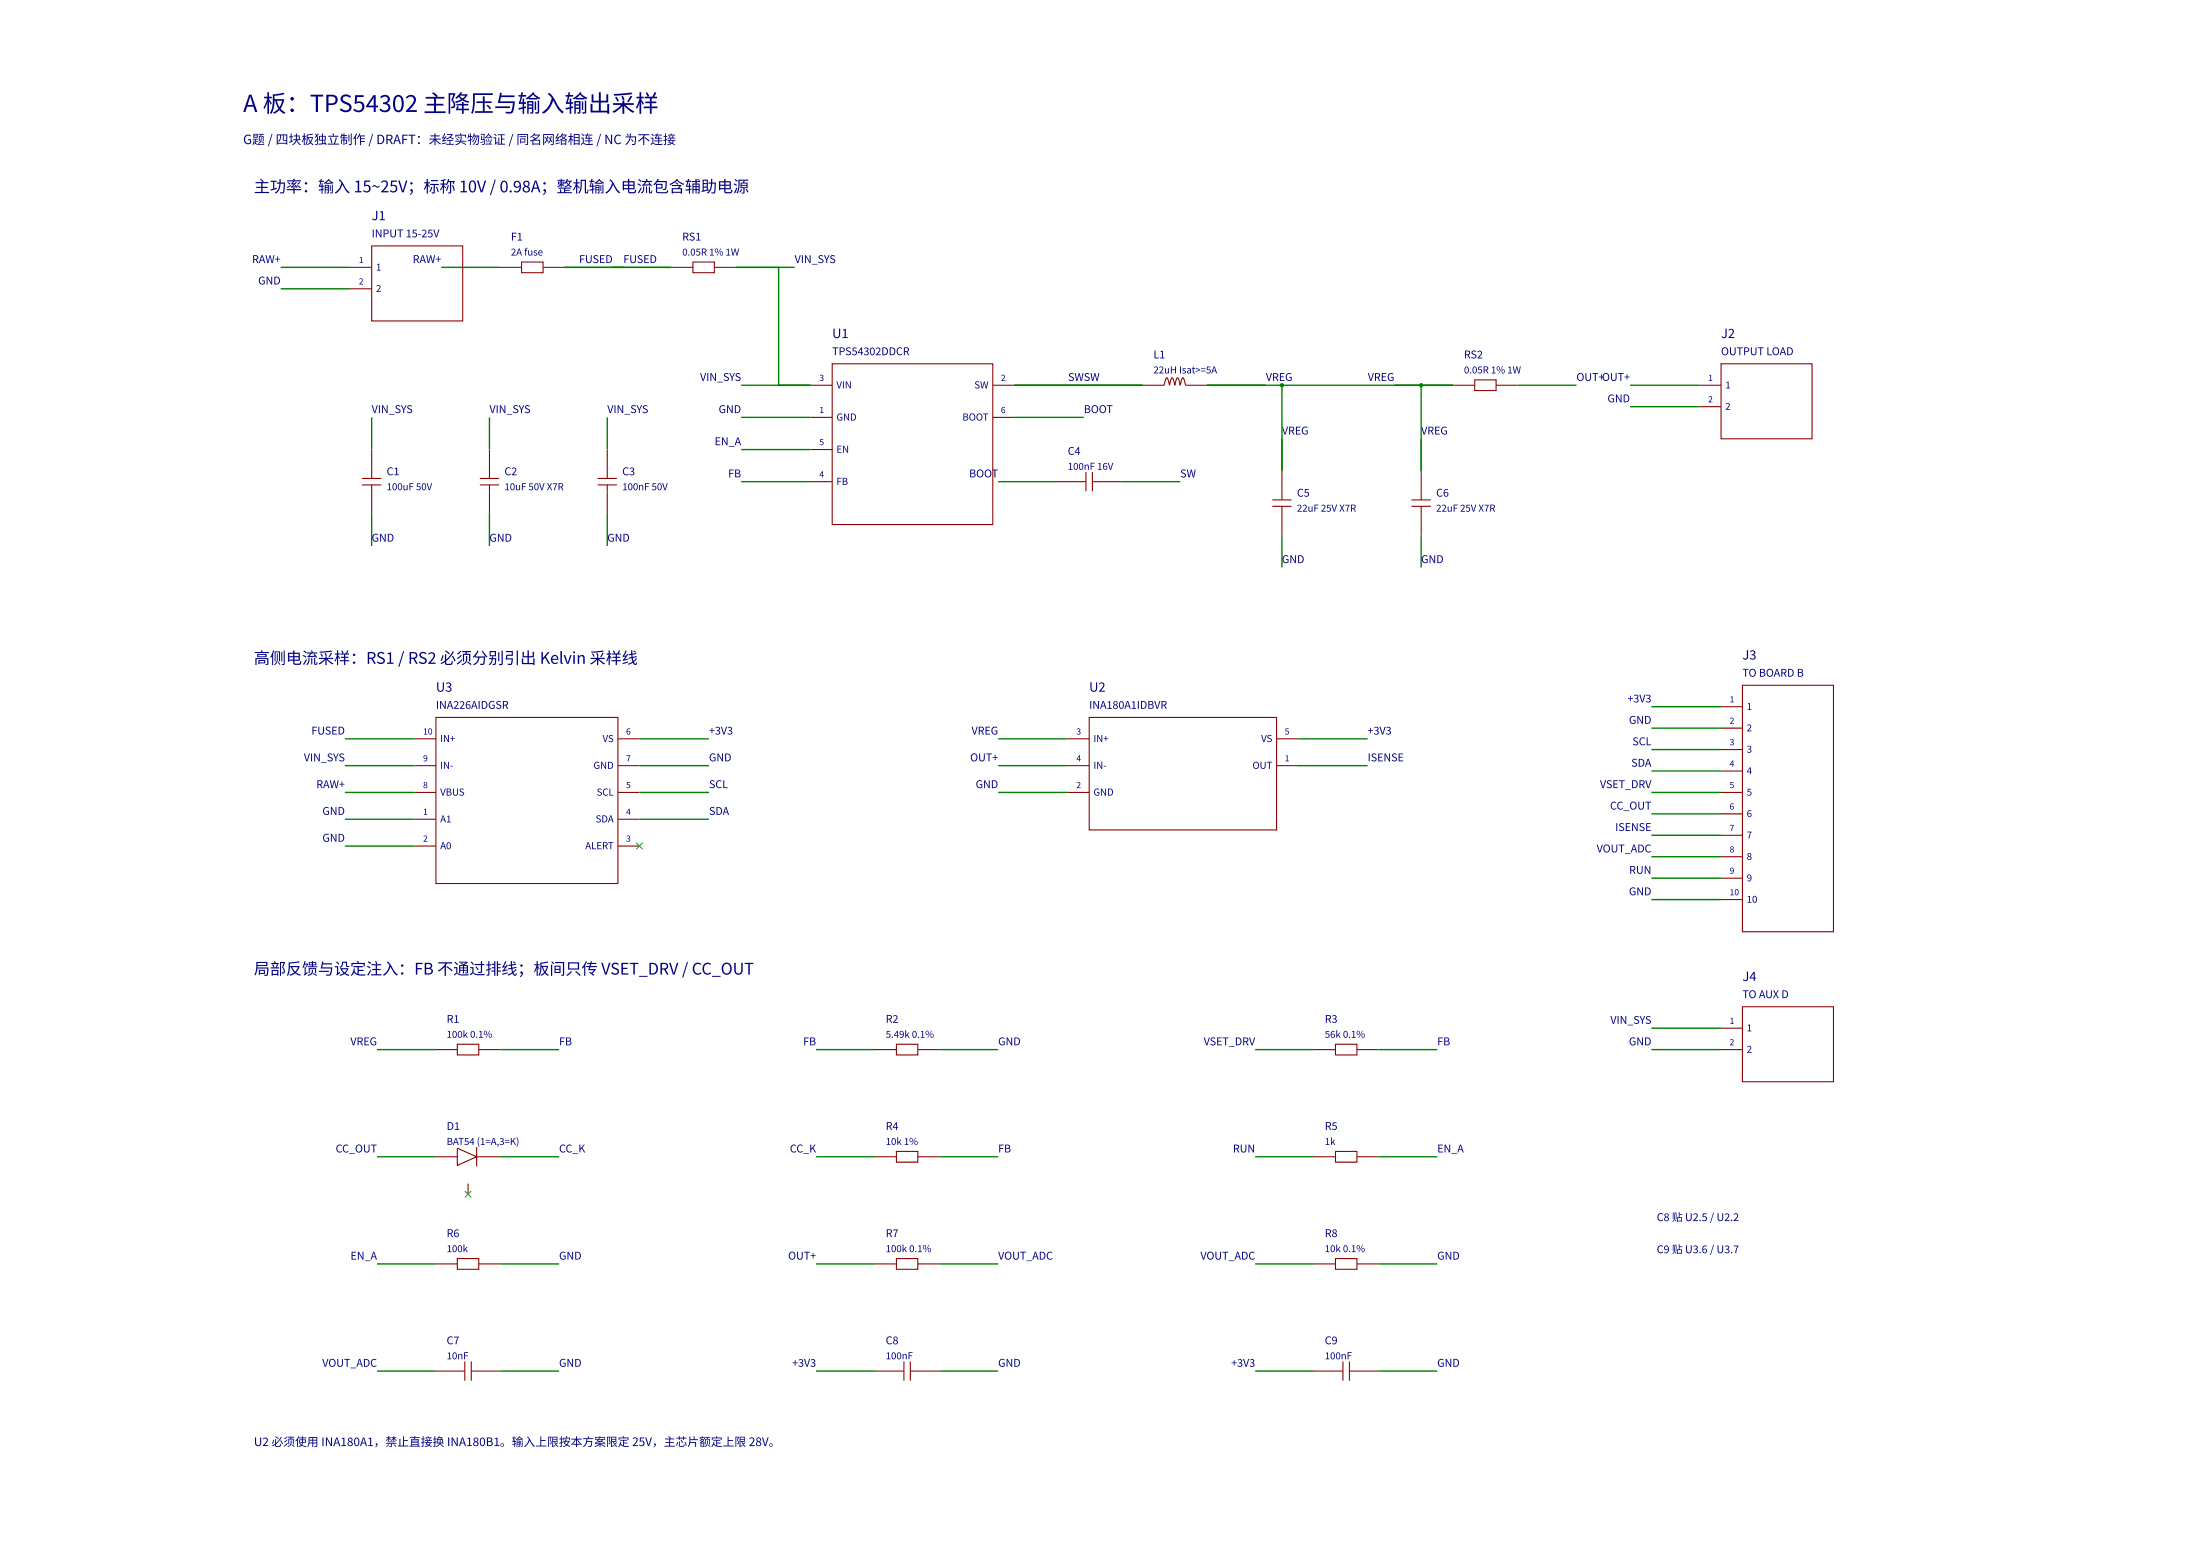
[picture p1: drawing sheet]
<svg xmlns="http://www.w3.org/2000/svg" width="420mm" height="297mm" viewBox="0 0 420 297" stroke-linecap="round" stroke-linejoin="round" font-family="sans-serif">
<g fill="none" stroke="#800" stroke-width=".2">
<path d="M66.9 51h4.1M66.9 55.1h4.1M71 46.9h17.4v14.4h-17.4zM95.5 51h4.1M99.6 50h4.1v2.1h-4.1zM103.7 51h4.1M128.3 51h4.1M132.4 50h4v2.1h-4zM136.4 51h4.1M154.9 73.5h4M154.9 79.7h4M158.9 69.4h30.7v30.7h-30.7z"/>
<path d="M189.6 73.5h4.1M189.6 79.7h4.1M218.3 73.5h4.1l.3-1.1 .2-.3 .2 .3 .3 1.1 .3-1.1 .2-.3 .2 .3 .3 1.1 .3-1.1 .2-.3 .2 .3 .3 1.1 .3-1.1 .2-.3 .2 .3 .3 1.1h4.1M277.6 73.5h4.1M281.7 72.5h4.1v2.1h-4.1zM285.8 73.5h4.1M154.9 85.8h4M154.9 91.9h4M201.9 91.9h5.5M207.4 90.1v3.7M208.6 91.9h5.6M208.6 90.1v3.7"/>
<path d="M243 95.4h3.7M243 96.6h3.7M244.9 89.9v5.5M244.9 96.6v5.6M269.6 95.4h3.7M269.6 96.6h3.7M271.4 89.9v5.5M271.4 96.6v5.6"/>
</g>
<g fill="none" stroke="#008000" stroke-width=".27">
<path d="M53.6 51h13.3M53.6 55.1h13.3M84.3 51h11.2M107.8 51h20.5M151.8 51h-11.3h8.2v22.5h6.2h-13.3M141.6 79.7h13.3M193.7 73.5h24.6M193.7 79.7h13.3M230.5 73.5h47.1M244.9 73.5v16.4M271.4 73.5v16.4M289.9 73.5h11.2"/>
<path d="M141.6 85.8h13.3M141.6 91.9h13.3M190.6 91.9h11.3M214.2 91.9h11.2M244.9 102.2v6.1M271.4 102.2v6.1"/>
</g>
<g fill="#008000">
<circle cx="244.9" cy="73.5" r=".41"/>
<circle cx="271.4" cy="73.5" r=".41"/>
</g>
<g fill="none" stroke="#800" stroke-width=".2">
<path d="M324.6 73.5h4.1M324.6 77.6h4.1M328.7 69.4h17.4v14.4h-17.4zM69.1 91.3h3.7M69.1 92.6h3.7M71 85.8v5.5M71 92.6v5.5M91.6 91.3h3.7M91.6 92.6h3.7M93.5 85.8v5.5M93.5 92.6v5.5M114.1 91.3h3.7"/>
<path d="M114.1 92.6h3.7M116 85.8v5.5M116 92.6v5.5M83.3 136.9h34.7v31.7h-34.7zM208 136.9h35.8v21.5h-35.8zM328.7 134.9h4.1M328.7 139h4.1M332.8 130.8h17.4v47.1h-17.4zM79.2 141h4.1M79.2 146.1h4.1M79.2 151.3h4.1M79.2 156.4h4.1"/>
<path d="M118 141h4.1M118 146.1h4.1M118 151.3h4.1M118 156.4h4.1M203.9 141h4.1M203.9 146.1h4.1M203.9 151.3h4.1M243.8 141h4.1M243.8 146.1h4.1M328.7 151.3h4.1M328.7 143.1h4.1M328.7 147.2h4.1"/>
<path d="M328.7 155.4h4.1M328.7 159.4h4.1M79.2 161.5h4.1M118 161.5h4.1M328.7 163.5h4.1M328.7 167.6h4.1M328.7 171.7h4.1M87.4 199.3h4v2.1h-4zM171.2 199.3h4.1v2.1h-4.1zM255.1 199.3h4.1v2.1h-4.1zM328.7 196.3h4.1M332.8 192.2h17.4v14.3h-17.4z"/>
<path d="M83.3 200.4h4.1M87.4 219.2l3.6 1.6-3.6 1.6zM91 219v3.6M91.4 200.4h4.1M167.1 200.4h4.1M171.2 219.8h4.1v2h-4.1zM175.3 200.4h4.1M251 200.4h4.1M255.1 219.8h4.1v2h-4.1zM259.2 200.4h4.1M328.7 200.4h4.1M83.3 220.8h4.1"/>
<path d="M89.4 225.9v2.1M91 220.8h4.5M167.1 220.8h4.1M175.3 220.8h4.1M251 220.8h4.1M259.2 220.8h4.1M83.3 241.3h4.1M87.4 240.2h4v2.1h-4zM88.8 259.9v3.7M90 259.9v3.7M91.4 241.3h4.1M167.1 241.3h4.1"/>
<path d="M171.2 240.2h4.1v2.1h-4.1zM172.6 259.9v3.7M173.9 259.9v3.7M175.3 241.3h4.1M251 241.3h4.1M255.1 240.2h4.1v2.1h-4.1zM256.5 259.9v3.7M257.7 259.9v3.7M259.2 241.3h4.1M83.3 261.7h5.5M90 261.7h5.5M167.1 261.7h5.5"/>
<path d="M173.9 261.7h5.5M251 261.7h5.5M257.7 261.7h5.6"/>
</g>
<g fill="none" stroke="#008000" stroke-width=".27">
<path d="M71 79.7v6.1M93.5 79.7v6.1M116 79.7v6.1M311.3 73.5h13.3M311.3 77.6h13.3M71 98.1v6.1M93.5 98.1v6.1M116 98.1v6.1M315.4 134.9h13.3M315.4 139h13.3M65.9 141h13.3M65.9 146.1h13.3"/>
<path d="M65.9 151.3h13.3M65.9 156.4h13.3M122.1 141h13.3M122.1 146.1h13.3M122.1 151.3h13.3M122.1 156.4h13.3M190.6 141h13.3M190.6 146.1h13.3M190.6 151.3h13.3M247.9 141h13.3M247.9 146.1h13.3M315.4 151.3h13.3"/>
<path d="M315.4 143.1h13.3M315.4 147.2h13.3M315.4 155.4h13.3M315.4 159.4h13.3M65.9 161.5h13.3M315.4 163.5h13.3M315.4 167.6h13.3M315.4 171.7h13.3M315.4 196.3h13.3M72 200.4h11.3M95.5 200.4h11.3M155.9 200.4h11.2"/>
<path d="M179.4 200.4h11.2M239.7 200.4h11.3M263.3 200.4h11.2M315.4 200.4h13.3M72 220.8h11.3M95.5 220.8h11.3M155.9 220.8h11.2M179.4 220.8h11.2M239.7 220.8h11.3M263.3 220.8h11.2M72 241.3h11.3M95.5 241.3h11.3"/>
<path d="M155.9 241.3h11.2M179.4 241.3h11.2M239.7 241.3h11.3M263.3 241.3h11.2M72 261.7h11.3M95.5 261.7h11.3M155.9 261.7h11.2M179.4 261.7h11.2M239.7 261.7h11.3M263.3 261.7h11.2"/>
</g>
<path d="M121.5 160.9l1.2 1.2M122.7 160.9l-1.2 1.2M88.8 227.4l1.2 1.2M90 227.4l-1.2 1.2" fill="none" stroke="#3a3" stroke-width=".2"/>
<text font-size="4.5" fill="#000080" x="46.4" y="21.4">A 板：TPS54302 主降压与输入输出采样</text>
<g font-size="3.1" fill="#000080">
<text x="48.5" y="36.7">主功率：输入 15~25V；标称 10V / 0.98A；整机输入电流包含辅助电源</text>
<text x="48.5" y="126.7">高侧电流采样：RS1 / RS2 必须分别引出 Kelvin 采样线</text>
<text x="48.5" y="186">局部反馈与设定注入：FB 不通过排线；板间只传 VSET_DRV / CC_OUT</text>
</g>
<g font-size="2.5" fill="#000080">
<text x="46.4" y="27.5">G题 / 四块板独立制作 / DRAFT：未经实物验证 / 同名网 络相连 / NC 为不连接</text>
<text x="71" y="42">J1</text>
<text x="158.9" y="64.5">U1</text>
<text x="328.7" y="64.5">J2</text>
<text x="332.8" y="125.9">J3</text>
<text x="83.3" y="132">U3</text>
<text x="208" y="132">U2</text>
<text x="332.8" y="187.3">J4</text>
</g>
<text font-size="2.2" fill="#000080" x="48.5" y="276">U2 必须使用 INA180A1，禁止直接换 INA180B1。输入上限按本方案限定 25V，主芯片额定上限 28V。</text>
<g font-size="2" fill="#000080">
<text x="71" y="45.3">INPUT 15-25V</text>
<text x="97.6" y="45.9">F1</text>
<text x="130.3" y="45.9">RS1</text>
<text x="48.1" y="50.2">RAW+</text>
<text x="78.8" y="50.2">RAW+</text>
<text x="110.6" y="50.2">FUSED</text>
<text x="119.1" y="50.2">FUSED</text>
<text x="151.8" y="50.2">VIN_SYS</text>
<text x="49.3" y="54.3">GND</text>
<text x="158.9" y="67.8">TPS54302DDCR</text>
<text x="220.3" y="68.4">L1</text>
<text x="279.6" y="68.4">RS2</text>
<text x="328.7" y="67.8">OUTPUT LOAD</text>
<text x="133.7" y="72.7">VIN_SYS</text>
<text x="204" y="72.7">SWSW</text>
<text x="241.8" y="72.7">VREG</text>
<text x="261.2" y="72.7">VREG</text>
<text x="301.1" y="72.7">OUT+OUT+</text>
<text x="307" y="76.8">GND</text>
<text x="71" y="78.8">VIN_SYS</text>
<text x="93.5" y="78.8">VIN_SYS</text>
<text x="116" y="78.8">VIN_SYS</text>
<text x="137.3" y="78.8">GND</text>
<text x="207" y="78.8">BOOT</text>
<text x="244.8" y="82.9">VREG</text>
<text x="271.4" y="82.9">VREG</text>
<text x="136.5" y="85">EN_A</text>
<text x="203.9" y="86.8">C4</text>
<text x="73.8" y="90.7">C1</text>
<text x="96.4" y="90.7">C2</text>
<text x="118.8" y="90.7">C3</text>
<text x="139.1" y="91.1">FB</text>
<text x="185.1" y="91.1">BOOT</text>
<text x="225.4" y="91.1">SW</text>
<text x="247.7" y="94.8">C5</text>
<text x="274.3" y="94.8">C6</text>
<text x="71" y="103.4">GND</text>
<text x="93.5" y="103.4">GND</text>
<text x="116" y="103.4">GND</text>
<text x="244.8" y="107.5">GND</text>
<text x="271.4" y="107.5">GND</text>
<text x="332.8" y="129.2">TO BOARD B</text>
<text x="83.3" y="135.3">INA226AIDGSR</text>
<text x="208" y="135.3">INA180A1IDBVR</text>
<text x="310.8" y="134.1">+3V3</text>
<text x="59.5" y="140.2">FUSED</text>
<text x="135.4" y="140.2">+3V3</text>
<text x="185.6" y="140.2">VREG</text>
<text x="261.2" y="140.2">+3V3</text>
<text x="311.1" y="138.2">GND</text>
<text x="311.8" y="142.3">SCL</text>
<text x="58" y="145.3">VIN_SYS</text>
<text x="135.4" y="145.3">GND</text>
<text x="185.3" y="145.3">OUT+</text>
<text x="261.2" y="145.3">ISENSE</text>
<text x="311.6" y="146.4">SDA</text>
<text x="60.4" y="150.4">RAW+</text>
<text x="61.6" y="155.6">GND</text>
<text x="135.4" y="150.4">SCL</text>
<text x="135.4" y="155.6">SDA</text>
<text x="186.4" y="150.4">GND</text>
<text x="305.6" y="150.4">VSET_DRV</text>
<text x="307.5" y="154.5">CC_OUT</text>
<text x="61.6" y="160.7">GND</text>
<text x="308.5" y="158.6">ISENSE</text>
<text x="305" y="162.7">VOUT_ADC</text>
<text x="311.2" y="166.8">RUN</text>
<text x="311.1" y="170.9">GND</text>
<text x="332.8" y="190.5">TO AUX D</text>
<text x="85.3" y="195.2">R1</text>
<text x="169.2" y="195.2">R2</text>
<text x="253" y="195.2">R3</text>
<text x="307.6" y="195.4">VIN_SYS</text>
<text x="66.9" y="199.5">VREG</text>
<text x="106.8" y="199.5">FB</text>
<text x="153.4" y="199.5">FB</text>
<text x="190.6" y="199.5">GND</text>
<text x="229.9" y="199.5">VSET_DRV</text>
<text x="274.5" y="199.5">FB</text>
<text x="311.1" y="199.5">GND</text>
<text x="85.3" y="215.7">D1</text>
<text x="169.2" y="215.7">R4</text>
<text x="253" y="215.7">R5</text>
<text x="64.1" y="220">CC_OUT</text>
<text x="106.8" y="220">CC_K</text>
<text x="150.9" y="220">CC_K</text>
<text x="190.6" y="220">FB</text>
<text x="235.5" y="220">RUN</text>
<text x="274.5" y="220">EN_A</text>
<text x="316.4" y="233.1">C8 贴 U2.5 / U2.2</text>
<text x="85.3" y="236.1">R6</text>
<text x="169.2" y="236.1">R7</text>
<text x="253" y="236.1">R8</text>
<text x="316.4" y="239.2">C9 贴 U3.6 / U3.7</text>
<text x="66.9" y="240.4">EN_A</text>
<text x="106.8" y="240.4">GND</text>
<text x="150.5" y="240.4">OUT+</text>
<text x="190.6" y="240.4">VOUT_ADC</text>
<text x="229.3" y="240.4">VOUT_ADC</text>
<text x="274.5" y="240.4">GND</text>
<text x="85.3" y="256.6">C7</text>
<text x="169.2" y="256.6">C8</text>
<text x="253" y="256.6">C9</text>
<text x="61.6" y="260.9">VOUT_ADC</text>
<text x="106.8" y="260.9">GND</text>
<text x="151.3" y="260.9">+3V3</text>
<text x="190.6" y="260.9">GND</text>
<text x="235.2" y="260.9">+3V3</text>
<text x="274.5" y="260.9">GND</text>
</g>
<g font-size="1.8" fill="#000080">
<text x="71.8" y="51.6">1</text>
<text x="97.6" y="48.8">2A fuse</text>
<text x="130.3" y="48.8">0.05R 1% 1W</text>
<text x="71.8" y="55.7">2</text>
<text x="220.3" y="71.3">22uH Isat&gt;=5A</text>
<text x="279.6" y="71.3">0.05R 1% 1W</text>
<text x="159.8" y="74.1">VIN</text>
<text x="186.1" y="74.1">SW</text>
<text x="329.5" y="74.1">1</text>
<text x="159.8" y="80.3">GND</text>
<text x="183.8" y="80.3">BOOT</text>
<text x="329.5" y="78.2">2</text>
<text x="159.8" y="86.4">EN</text>
<text x="203.9" y="89.7">100nF 16V</text>
<text x="73.8" y="93.6">100uF 50V</text>
<text x="96.4" y="93.6">10uF 50V X7R</text>
<text x="118.8" y="93.6">100nF 50V</text>
<text x="159.8" y="92.6">FB</text>
<text x="247.7" y="97.7">22uF 25V X7R</text>
<text x="274.3" y="97.7">22uF 25V X7R</text>
<text x="333.6" y="135.5">1</text>
<text x="84.1" y="141.6">IN+</text>
<text x="115.1" y="141.6">VS</text>
<text x="208.8" y="141.6">IN+</text>
<text x="240.9" y="141.6">VS</text>
<text x="333.6" y="139.6">2</text>
<text x="333.6" y="143.7">3</text>
<text x="84.1" y="146.8">IN-</text>
<text x="113.4" y="146.8">GND</text>
<text x="208.8" y="146.8">IN-</text>
<text x="239.2" y="146.8">OUT</text>
<text x="333.6" y="147.8">4</text>
<text x="84.1" y="151.9">VBUS</text>
<text x="114" y="151.9">SCL</text>
<text x="208.8" y="151.9">GND</text>
<text x="333.6" y="151.9">5</text>
<text x="333.6" y="156">6</text>
<text x="84.1" y="157">A1</text>
<text x="113.8" y="157">SDA</text>
<text x="333.6" y="160.1">7</text>
<text x="84.1" y="162.1">A0</text>
<text x="111.8" y="162.1">ALERT</text>
<text x="333.6" y="164.1">8</text>
<text x="333.6" y="168.2">9</text>
<text x="333.6" y="172.3">10</text>
<text x="333.6" y="196.9">1</text>
<text x="85.3" y="198.1">100k 0.1%</text>
<text x="169.2" y="198.1">5.49k 0.1%</text>
<text x="253" y="198.1">56k 0.1%</text>
<text x="333.6" y="201">2</text>
<text x="85.3" y="218.6">BAT54 (1=A,3=K)</text>
<text x="169.2" y="218.6">10k 1%</text>
<text x="253" y="218.6">1k</text>
<text x="85.3" y="239">100k</text>
<text x="169.2" y="239">100k 0.1%</text>
<text x="253" y="239">10k 0.1%</text>
<text x="85.3" y="259.5">10nF</text>
<text x="169.2" y="259.5">100nF</text>
<text x="253" y="259.5">100nF</text>
</g>
<g font-size="1.6" fill="#000080">
<text x="68.5" y="50.2">1</text>
<text x="68.5" y="54.3">2</text>
<text x="156.5" y="72.7">3</text>
<text x="191.2" y="72.7">2</text>
<text x="326.3" y="72.7">1</text>
<text x="326.3" y="76.8">2</text>
<text x="156.5" y="78.8">1</text>
<text x="191.2" y="78.8">6</text>
<text x="156.5" y="85">5</text>
<text x="156.5" y="91.1">4</text>
<text x="330.4" y="134.1">1</text>
<text x="80.8" y="140.2">10</text>
<text x="119.6" y="140.2">6</text>
<text x="205.6" y="140.2">3</text>
<text x="245.4" y="140.2">5</text>
<text x="330.4" y="138.2">2</text>
<text x="330.4" y="142.3">3</text>
<text x="80.8" y="145.3">9</text>
<text x="119.6" y="145.3">7</text>
<text x="205.6" y="145.3">4</text>
<text x="245.4" y="145.3">1</text>
<text x="330.4" y="146.4">4</text>
<text x="80.8" y="150.4">8</text>
<text x="80.8" y="155.6">1</text>
<text x="119.6" y="150.4">5</text>
<text x="119.6" y="155.6">4</text>
<text x="205.6" y="150.4">2</text>
<text x="330.4" y="150.4">5</text>
<text x="330.4" y="154.5">6</text>
<text x="80.8" y="160.7">2</text>
<text x="119.6" y="160.7">3</text>
<text x="330.4" y="158.6">7</text>
<text x="330.4" y="162.7">8</text>
<text x="330.4" y="166.8">9</text>
<text x="330.4" y="170.9">10</text>
<text x="330.4" y="195.4">1</text>
<text x="330.4" y="199.5">2</text>
</g>
</svg>
